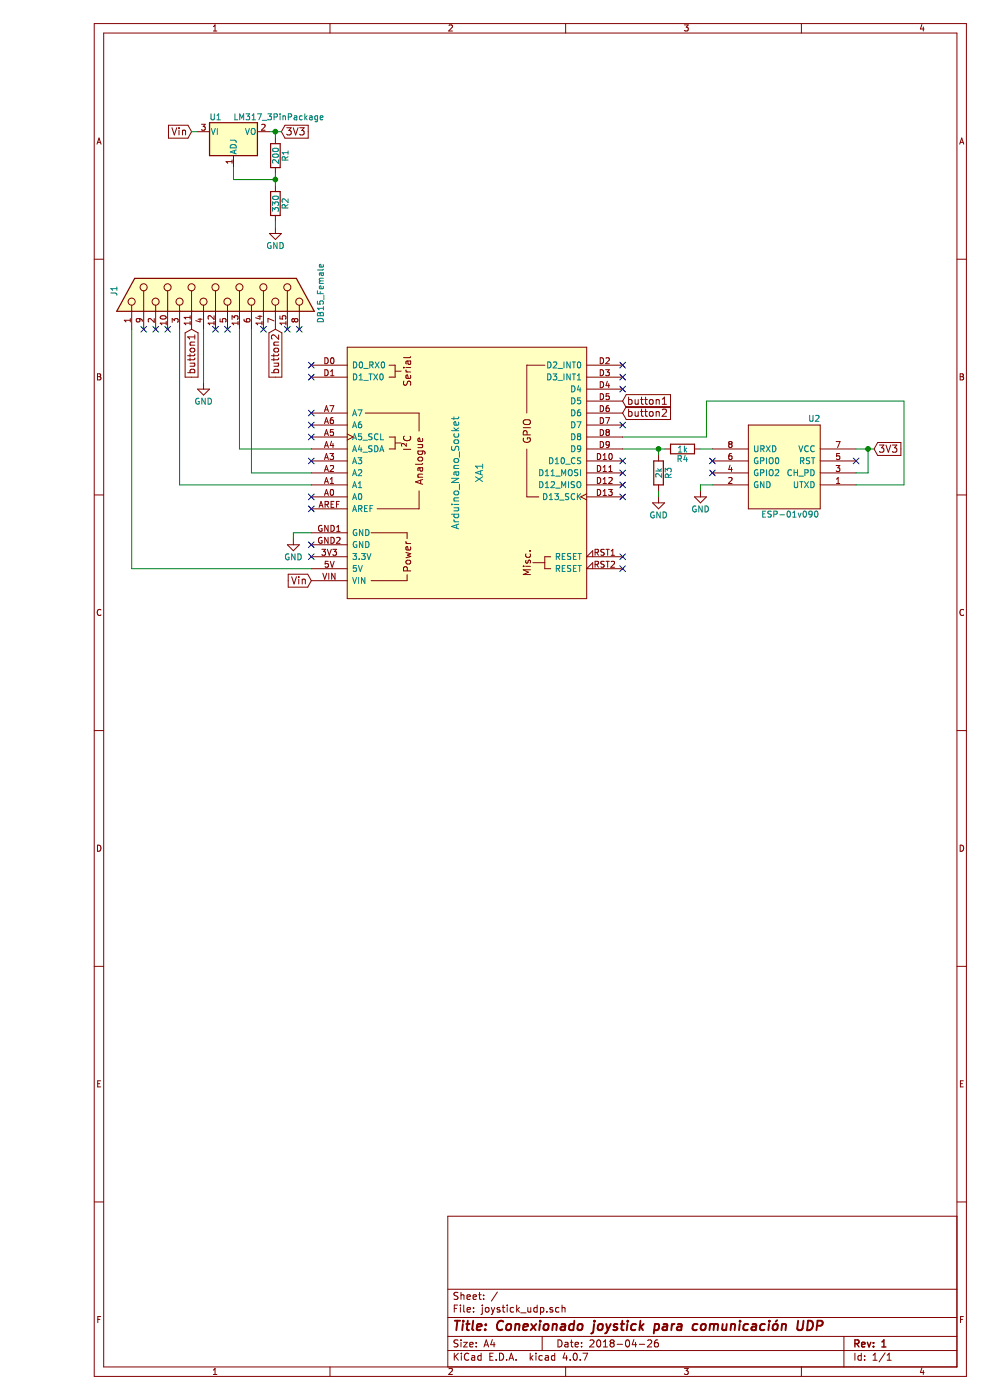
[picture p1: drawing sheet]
EESchema Schematic File Version 2
LIBS:power
LIBS:device
LIBS:switches
LIBS:arduino
LIBS:ESP8266
LIBS:relays
LIBS:motors
LIBS:transistors
LIBS:conn
LIBS:linear
LIBS:regul
LIBS:74xx
LIBS:cmos4000
LIBS:adc-dac
LIBS:memory
LIBS:xilinx
LIBS:microcontrollers
LIBS:dsp
LIBS:microchip
LIBS:analog_switches
LIBS:motorola
LIBS:texas
LIBS:intel
LIBS:audio
LIBS:interface
LIBS:digital-audio
LIBS:philips
LIBS:display
LIBS:cypress
LIBS:siliconi
LIBS:opto
LIBS:atmel
LIBS:contrib
LIBS:valves
LIBS:joystick_udp-cache
EELAYER 25 0
EELAYER END
$Descr A4 8268 11693 portrait
encoding utf-8
Sheet 1 1
Title "Conexionado joystick para comunicación UDP"
Date "2018-04-26"
Rev "1"
Comp ""
Comment1 ""
Comment2 ""
Comment3 ""
Comment4 ""
$EndDescr
$Comp
L Arduino_Nano_Socket XA1
U 1 1
P 3900 3950
F 0 "XA1" V 4000 3950 60  0000 C CNN
F 1 "Arduino_Nano_Socket" V 3800 3950 60  0000 C CNN
F 2 "" H 5700 7700 60  0001 C CNN
F 3 "" H 5700 7700 60  0001 C CNN
	1    3900 3950
	1    0    0    -1  
$EndComp
$Comp
L LM317_3PinPackage U1
U 1 1
P 1950 1100
F 0 "U1" H 1800 1225 50  0000 C CNN
F 1 "LM317_3PinPackage" H 1950 1225 50  0000 L CNN
F 2 "" H 1950 1350 50  0001 C CIN
F 3 "" H 1950 1100 50  0001 C CNN
	1    1950 1100
	1    0    0    -1  
$EndComp
$Comp
L R R1
U 1 1
P 2300 1300
F 0 "R1" V 2380 1300 50  0000 C CNN
F 1 "200" V 2300 1300 50  0000 C CNN
F 2 "" V 2230 1300 50  0001 C CNN
F 3 "" H 2300 1300 50  0001 C CNN
	1    2300 1300
	1    0    0    -1  
$EndComp
$Comp
L R R2
U 1 1
P 2300 1700
F 0 "R2" V 2380 1700 50  0000 C CNN
F 1 "330" V 2300 1700 50  0000 C CNN
F 2 "" V 2230 1700 50  0001 C CNN
F 3 "" H 2300 1700 50  0001 C CNN
	1    2300 1700
	1    0    0    -1  
$EndComp
$Comp
L GND #PWR2
U 1 1
P 2300 1900
F 0 "#PWR2" H 2300 1650 50  0001 C CNN
F 1 "GND" H 2300 1750 50  0000 C CNN
F 2 "" H 2300 1900 50  0001 C CNN
F 3 "" H 2300 1900 50  0001 C CNN
	1    2300 1900
	1    0    0    -1  
$EndComp
Text GLabel 2350 1100 2    60   Input ~ 0
3V3
Text GLabel 1600 1100 0    60   Input ~ 0
Vin
Text GLabel 2600 4850 0    60   Input ~ 0
Vin
$Comp
L GND #PWR3
U 1 1
P 2450 4500
F 0 "#PWR3" H 2450 4250 50  0001 C CNN
F 1 "GND" H 2450 4350 50  0000 C CNN
F 2 "" H 2450 4500 50  0001 C CNN
F 3 "" H 2450 4500 50  0001 C CNN
	1    2450 4500
	1    0    0    -1  
$EndComp
$Comp
L ESP-01v090 U2
U 1 1
P 6200 3900
F 0 "U2" H 5600 3500 50  0000 C CNN
F 1 "ESP-01v090" H 5800 4300 50  0000 C CNN
F 2 "" H 6200 3900 50  0001 C CNN
F 3 "" H 6200 3900 50  0001 C CNN
	1    6200 3900
	-1   0    0    1   
$EndComp
$Comp
L GND #PWR5
U 1 1
P 5850 4100
F 0 "#PWR5" H 5850 3850 50  0001 C CNN
F 1 "GND" H 5850 3950 50  0000 C CNN
F 2 "" H 5850 4100 50  0001 C CNN
F 3 "" H 5850 4100 50  0001 C CNN
	1    5850 4100
	1    0    0    -1  
$EndComp
Text GLabel 5200 3350 2    60   Input ~ 0
button1
Text GLabel 5200 3450 2    60   Input ~ 0
button2
Text GLabel 7300 3750 2    60   Input ~ 0
3V3
NoConn ~ 7150 3850
NoConn ~ 5950 3950
NoConn ~ 5950 3850
$Comp
L R R3
U 1 1
P 5500 3950
F 0 "R3" V 5580 3950 50  0000 C CNN
F 1 "2k" V 5500 3950 50  0000 C CNN
F 2 "" V 5430 3950 50  0001 C CNN
F 3 "" H 5500 3950 50  0001 C CNN
	1    5500 3950
	1    0    0    -1  
$EndComp
$Comp
L GND #PWR4
U 1 1
P 5500 4150
F 0 "#PWR4" H 5500 3900 50  0001 C CNN
F 1 "GND" H 5500 4000 50  0000 C CNN
F 2 "" H 5500 4150 50  0001 C CNN
F 3 "" H 5500 4150 50  0001 C CNN
	1    5500 4150
	1    0    0    -1  
$EndComp
$Comp
L R R4
U 1 1
P 5700 3750
F 0 "R4" V 5780 3750 50  0000 C CNN
F 1 "1k" V 5700 3750 50  0000 C CNN
F 2 "" V 5630 3750 50  0001 C CNN
F 3 "" H 5700 3750 50  0001 C CNN
	1    5700 3750
	0    1    1    0   
$EndComp
NoConn ~ 2600 3050
NoConn ~ 2600 3150
NoConn ~ 2600 3450
NoConn ~ 2600 3550
NoConn ~ 2600 3650
NoConn ~ 2600 3850
NoConn ~ 2600 4150
NoConn ~ 2600 4250
NoConn ~ 2600 4550
NoConn ~ 2600 4650
NoConn ~ 5200 4650
NoConn ~ 5200 4750
NoConn ~ 5200 4150
NoConn ~ 5200 4050
NoConn ~ 5200 3950
NoConn ~ 5200 3850
NoConn ~ 5200 3550
NoConn ~ 5200 3250
NoConn ~ 5200 3150
NoConn ~ 5200 3050
$Comp
L DB15_Female J1
U 1 1
P 1800 2450
F 0 "J1" H 1820 3300 50  0000 C CNN
F 1 "DB15_Female" H 1800 1575 50  0000 C CNN
F 2 "" H 1800 2450 50  0001 C CNN
F 3 "" H 1800 2450 50  0001 C CNN
	1    1800 2450
	0    -1   -1   0   
$EndComp
Wire Wire Line
	1950 1400 1950 1500
Wire Wire Line
	1950 1500 2300 1500
Wire Wire Line
	2300 1450 2300 1550
Connection ~ 2300 1500
Wire Wire Line
	2300 1900 2300 1850
Wire Wire Line
	2250 1100 2350 1100
Wire Wire Line
	2300 1100 2300 1150
Connection ~ 2300 1100
Wire Wire Line
	1650 1100 1600 1100
Wire Wire Line
	2600 4450 2450 4450
Wire Wire Line
	2450 4450 2450 4500
Wire Wire Line
	7150 3950 7250 3950
Wire Wire Line
	7250 3950 7250 3750
Wire Wire Line
	7150 3750 7300 3750
Connection ~ 7250 3750
Wire Wire Line
	5950 4050 5850 4050
Wire Wire Line
	5850 4050 5850 4100
Wire Wire Line
	7550 3350 7550 4050
Wire Wire Line
	7550 4050 7150 4050
Wire Wire Line
	5500 4150 5500 4100
Wire Wire Line
	5200 3750 5550 3750
Wire Wire Line
	5500 3800 5500 3750
Connection ~ 5500 3750
Wire Wire Line
	5850 3750 5950 3750
Wire Wire Line
	7550 3350 5900 3350
Wire Wire Line
	5900 3350 5900 3650
Wire Wire Line
	5900 3650 5200 3650
Wire Wire Line
	1100 2750 1100 4750
Wire Wire Line
	1100 4750 2600 4750
$Comp
L GND #PWR1
U 1 1
P 1700 3200
F 0 "#PWR1" H 1700 2950 50  0001 C CNN
F 1 "GND" H 1700 3050 50  0000 C CNN
F 2 "" H 1700 3200 50  0001 C CNN
F 3 "" H 1700 3200 50  0001 C CNN
	1    1700 3200
	1    0    0    -1  
$EndComp
Wire Wire Line
	1700 2750 1700 3200
Wire Wire Line
	2600 4050 1500 4050
Wire Wire Line
	1500 4050 1500 2750
Wire Wire Line
	2600 3950 2100 3950
Wire Wire Line
	2100 3950 2100 2750
Wire Wire Line
	2600 3750 2000 3750
Wire Wire Line
	2000 3750 2000 2750
Text GLabel 1600 2750 3    60   Input ~ 0
button1
Text GLabel 2300 2750 3    60   Input ~ 0
button2
NoConn ~ 2500 2750
NoConn ~ 2400 2750
NoConn ~ 2200 2750
NoConn ~ 1900 2750
NoConn ~ 1800 2750
NoConn ~ 1400 2750
NoConn ~ 1300 2750
NoConn ~ 1200 2750
$EndSCHEMATC
